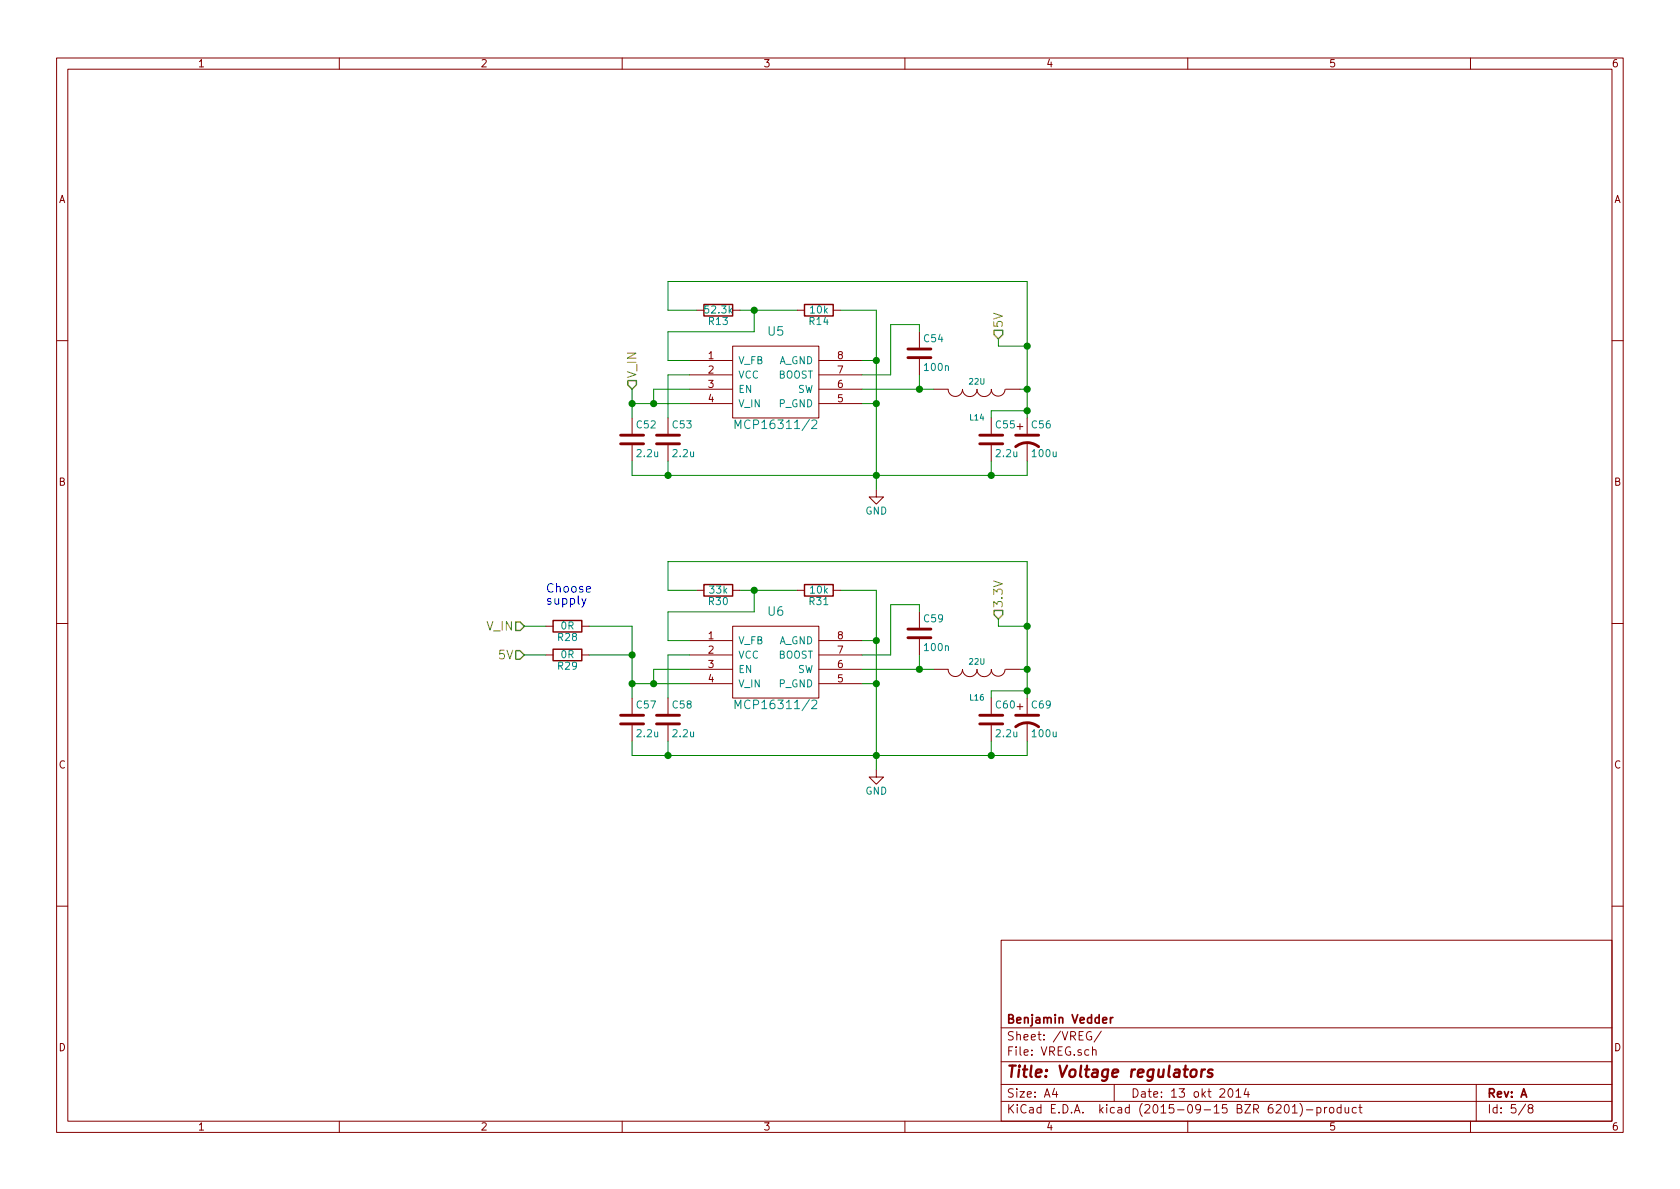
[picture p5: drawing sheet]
EESchema Schematic File Version 2
LIBS:RCCAR_IF_Board-rescue
LIBS:power
LIBS:device
LIBS:transistors
LIBS:conn
LIBS:linear
LIBS:regul
LIBS:74xx
LIBS:cmos4000
LIBS:adc-dac
LIBS:memory
LIBS:xilinx
LIBS:microcontrollers
LIBS:dsp
LIBS:microchip
LIBS:analog_switches
LIBS:motorola
LIBS:texas
LIBS:intel
LIBS:audio
LIBS:interface
LIBS:digital-audio
LIBS:philips
LIBS:display
LIBS:cypress
LIBS:siliconi
LIBS:opto
LIBS:atmel
LIBS:contrib
LIBS:valves
LIBS:crf_1
LIBS:dips-s
LIBS:RCCAR_IF_Board-cache
EELAYER 25 0
EELAYER END
$Descr A4 11693 8268
encoding utf-8
Sheet 5 8
Title "Voltage regulators"
Date "13 okt 2014"
Rev "A"
Comp "Benjamin Vedder"
Comment1 ""
Comment2 ""
Comment3 ""
Comment4 ""
$EndDescr
$Comp
L MCP16311/2 U5
U 1 1
P 5400 2650
F 0 "U5" H 5400 3000 60  0000 C CNN
F 1 "MCP16311/2" H 5400 2350 60  0000 C CNN
F 2 "Housings_SSOP:MSOP-8_3x3mm_Pitch0.65mm" H 5450 2650 60  0001 C CNN
F 3 "" H 5450 2650 60  0000 C CNN
	1    5400 2650
	1    0    0    -1  
$EndComp
$Comp
L INDUCTOR L14
U 1 1
P 6800 2700
F 0 "L14" V 7000 2700 40  0000 C CNN
F 1 "22U" V 6750 2700 40  0000 C CNN
F 2 "w_smd_inductors:inductor_smd_4.8x2.8mm" H 6800 2700 60  0001 C CNN
F 3 "" H 6800 2700 60  0000 C CNN
	1    6800 2700
	0    1    1    0   
$EndComp
Connection ~ 7150 2850
Wire Wire Line
	7150 2850 6900 2850
Wire Wire Line
	6900 2850 6900 2900
Connection ~ 6900 3300
Wire Wire Line
	6900 3300 6900 3200
Wire Wire Line
	7150 3300 7150 3200
Connection ~ 6100 3300
Wire Wire Line
	4400 3300 7150 3300
Wire Wire Line
	4650 2600 4650 2900
Wire Wire Line
	4800 2600 4650 2600
Connection ~ 5250 2150
Wire Wire Line
	5250 2300 5250 2150
Wire Wire Line
	4650 2300 5250 2300
Wire Wire Line
	4650 2300 4650 2500
Wire Wire Line
	4650 2500 4800 2500
Connection ~ 6100 2500
Wire Wire Line
	5850 2150 6100 2150
Connection ~ 6100 2800
Wire Wire Line
	6100 2800 6000 2800
Wire Wire Line
	6100 2150 6100 3400
Wire Wire Line
	6000 2500 6100 2500
Connection ~ 7150 2700
Wire Wire Line
	4650 2150 4850 2150
Wire Wire Line
	4650 1950 4650 2150
Wire Wire Line
	7150 1950 4650 1950
Wire Wire Line
	7150 1950 7150 2900
Wire Wire Line
	5150 2150 5550 2150
Wire Wire Line
	6400 2250 6400 2300
Wire Wire Line
	6200 2250 6400 2250
Wire Wire Line
	6200 2600 6200 2250
Wire Wire Line
	6000 2600 6200 2600
Wire Wire Line
	7100 2700 7150 2700
Connection ~ 6400 2700
Wire Wire Line
	6400 2600 6400 2700
Wire Wire Line
	6000 2700 6500 2700
Wire Wire Line
	4650 3200 4650 3300
Connection ~ 4650 3300
Wire Wire Line
	4400 3200 4400 3300
Wire Wire Line
	4400 2800 4800 2800
Wire Wire Line
	4400 2700 4400 2900
Connection ~ 4400 2800
Wire Wire Line
	6950 2350 6950 2400
Wire Wire Line
	6950 2400 7150 2400
Connection ~ 7150 2400
Text HLabel 4400 2700 1    60   Input ~ 0
V_IN
Text HLabel 6950 2350 1    60   Input ~ 0
5V
Wire Wire Line
	4800 2700 4550 2700
Wire Wire Line
	4550 2700 4550 2800
Connection ~ 4550 2800
Text HLabel 6950 4300 1    60   Input ~ 0
3.3V
$Comp
L C C52
U 1 1
P 4400 3050
F 0 "C52" H 4425 3150 50  0000 L CNN
F 1 "2.2u" H 4425 2950 50  0000 L CNN
F 2 "Capacitors_SMD:C_0603" H 4438 2900 30  0001 C CNN
F 3 "" H 4400 3050 60  0000 C CNN
	1    4400 3050
	1    0    0    -1  
$EndComp
$Comp
L C C53
U 1 1
P 4650 3050
F 0 "C53" H 4675 3150 50  0000 L CNN
F 1 "2.2u" H 4675 2950 50  0000 L CNN
F 2 "Capacitors_SMD:C_0603" H 4688 2900 30  0001 C CNN
F 3 "" H 4650 3050 60  0000 C CNN
	1    4650 3050
	1    0    0    -1  
$EndComp
$Comp
L C C55
U 1 1
P 6900 3050
F 0 "C55" H 6925 3150 50  0000 L CNN
F 1 "2.2u" H 6925 2950 50  0000 L CNN
F 2 "Capacitors_SMD:C_0603" H 6938 2900 30  0001 C CNN
F 3 "" H 6900 3050 60  0000 C CNN
	1    6900 3050
	1    0    0    -1  
$EndComp
$Comp
L CP1 C56
U 1 1
P 7150 3050
F 0 "C56" H 7175 3150 50  0000 L CNN
F 1 "100u" H 7175 2950 50  0000 L CNN
F 2 "Capacitors_Tantalum_SMD:TantalC_SizeB_EIA-3528_Wave" H 7150 3050 60  0001 C CNN
F 3 "" H 7150 3050 60  0000 C CNN
	1    7150 3050
	1    0    0    -1  
$EndComp
$Comp
L GND #PWR092
U 1 1
P 6100 3400
F 0 "#PWR092" H 6100 3150 50  0001 C CNN
F 1 "GND" H 6100 3250 50  0000 C CNN
F 2 "" H 6100 3400 60  0000 C CNN
F 3 "" H 6100 3400 60  0000 C CNN
	1    6100 3400
	1    0    0    -1  
$EndComp
$Comp
L C C54
U 1 1
P 6400 2450
F 0 "C54" H 6425 2550 50  0000 L CNN
F 1 "100n" H 6425 2350 50  0000 L CNN
F 2 "Capacitors_SMD:C_0603" H 6438 2300 30  0001 C CNN
F 3 "" H 6400 2450 60  0000 C CNN
	1    6400 2450
	1    0    0    -1  
$EndComp
$Comp
L R R14
U 1 1
P 5700 2150
F 0 "R14" V 5780 2150 50  0000 C CNN
F 1 "10k" V 5700 2150 50  0000 C CNN
F 2 "Resistors_SMD:R_0603" V 5630 2150 30  0001 C CNN
F 3 "" H 5700 2150 30  0000 C CNN
	1    5700 2150
	0    1    1    0   
$EndComp
$Comp
L R R13
U 1 1
P 5000 2150
F 0 "R13" V 5080 2150 50  0000 C CNN
F 1 "52.3k" V 5000 2150 50  0000 C CNN
F 2 "Resistors_SMD:R_0603" V 4930 2150 30  0001 C CNN
F 3 "" H 5000 2150 30  0000 C CNN
	1    5000 2150
	0    1    1    0   
$EndComp
$Comp
L MCP16311/2 U6
U 1 1
P 5400 4600
F 0 "U6" H 5400 4950 60  0000 C CNN
F 1 "MCP16311/2" H 5400 4300 60  0000 C CNN
F 2 "Housings_SSOP:MSOP-8_3x3mm_Pitch0.65mm" H 5450 4600 60  0001 C CNN
F 3 "" H 5450 4600 60  0000 C CNN
	1    5400 4600
	1    0    0    -1  
$EndComp
$Comp
L INDUCTOR L16
U 1 1
P 6800 4650
F 0 "L16" V 7000 4650 40  0000 C CNN
F 1 "22U" V 6750 4650 40  0000 C CNN
F 2 "w_smd_inductors:inductor_smd_4.8x2.8mm" H 6800 4650 60  0001 C CNN
F 3 "" H 6800 4650 60  0000 C CNN
	1    6800 4650
	0    1    1    0   
$EndComp
Connection ~ 7150 4800
Wire Wire Line
	7150 4800 6900 4800
Wire Wire Line
	6900 4800 6900 4850
Connection ~ 6900 5250
Wire Wire Line
	6900 5250 6900 5150
Wire Wire Line
	7150 5250 7150 5150
Connection ~ 6100 5250
Wire Wire Line
	4400 5250 7150 5250
Wire Wire Line
	4650 4550 4650 4850
Wire Wire Line
	4800 4550 4650 4550
Connection ~ 5250 4100
Wire Wire Line
	5250 4250 5250 4100
Wire Wire Line
	4650 4250 5250 4250
Wire Wire Line
	4650 4250 4650 4450
Wire Wire Line
	4650 4450 4800 4450
Connection ~ 6100 4450
Wire Wire Line
	5850 4100 6100 4100
Connection ~ 6100 4750
Wire Wire Line
	6100 4750 6000 4750
Wire Wire Line
	6100 4100 6100 5350
Wire Wire Line
	6000 4450 6100 4450
Connection ~ 7150 4650
Wire Wire Line
	4650 4100 4850 4100
Wire Wire Line
	4650 3900 4650 4100
Wire Wire Line
	7150 3900 4650 3900
Wire Wire Line
	7150 3900 7150 4850
Wire Wire Line
	5150 4100 5550 4100
Wire Wire Line
	6400 4200 6400 4250
Wire Wire Line
	6200 4200 6400 4200
Wire Wire Line
	6200 4550 6200 4200
Wire Wire Line
	6000 4550 6200 4550
Wire Wire Line
	7100 4650 7150 4650
Connection ~ 6400 4650
Wire Wire Line
	6400 4550 6400 4650
Wire Wire Line
	6000 4650 6500 4650
Wire Wire Line
	4650 5150 4650 5250
Connection ~ 4650 5250
Wire Wire Line
	4400 5150 4400 5250
Wire Wire Line
	4400 4750 4800 4750
Wire Wire Line
	4400 4350 4400 4850
Connection ~ 4400 4750
Wire Wire Line
	6950 4300 6950 4350
Wire Wire Line
	6950 4350 7150 4350
Connection ~ 7150 4350
Text HLabel 3650 4350 0    60   Input ~ 0
V_IN
Wire Wire Line
	4800 4650 4550 4650
Wire Wire Line
	4550 4650 4550 4750
Connection ~ 4550 4750
$Comp
L C C57
U 1 1
P 4400 5000
F 0 "C57" H 4425 5100 50  0000 L CNN
F 1 "2.2u" H 4425 4900 50  0000 L CNN
F 2 "Capacitors_SMD:C_0603" H 4438 4850 30  0001 C CNN
F 3 "" H 4400 5000 60  0000 C CNN
	1    4400 5000
	1    0    0    -1  
$EndComp
$Comp
L C C58
U 1 1
P 4650 5000
F 0 "C58" H 4675 5100 50  0000 L CNN
F 1 "2.2u" H 4675 4900 50  0000 L CNN
F 2 "Capacitors_SMD:C_0603" H 4688 4850 30  0001 C CNN
F 3 "" H 4650 5000 60  0000 C CNN
	1    4650 5000
	1    0    0    -1  
$EndComp
$Comp
L C C60
U 1 1
P 6900 5000
F 0 "C60" H 6925 5100 50  0000 L CNN
F 1 "2.2u" H 6925 4900 50  0000 L CNN
F 2 "Capacitors_SMD:C_0603" H 6938 4850 30  0001 C CNN
F 3 "" H 6900 5000 60  0000 C CNN
	1    6900 5000
	1    0    0    -1  
$EndComp
$Comp
L CP1 C69
U 1 1
P 7150 5000
F 0 "C69" H 7175 5100 50  0000 L CNN
F 1 "100u" H 7175 4900 50  0000 L CNN
F 2 "Capacitors_Tantalum_SMD:TantalC_SizeB_EIA-3528_Wave" H 7150 5000 60  0001 C CNN
F 3 "" H 7150 5000 60  0000 C CNN
	1    7150 5000
	1    0    0    -1  
$EndComp
$Comp
L GND #PWR093
U 1 1
P 6100 5350
F 0 "#PWR093" H 6100 5100 50  0001 C CNN
F 1 "GND" H 6100 5200 50  0000 C CNN
F 2 "" H 6100 5350 60  0000 C CNN
F 3 "" H 6100 5350 60  0000 C CNN
	1    6100 5350
	1    0    0    -1  
$EndComp
$Comp
L C C59
U 1 1
P 6400 4400
F 0 "C59" H 6425 4500 50  0000 L CNN
F 1 "100n" H 6425 4300 50  0000 L CNN
F 2 "Capacitors_SMD:C_0603" H 6438 4250 30  0001 C CNN
F 3 "" H 6400 4400 60  0000 C CNN
	1    6400 4400
	1    0    0    -1  
$EndComp
$Comp
L R R31
U 1 1
P 5700 4100
F 0 "R31" V 5780 4100 50  0000 C CNN
F 1 "10k" V 5700 4100 50  0000 C CNN
F 2 "Resistors_SMD:R_0603" V 5630 4100 30  0001 C CNN
F 3 "" H 5700 4100 30  0000 C CNN
	1    5700 4100
	0    1    1    0   
$EndComp
$Comp
L R R30
U 1 1
P 5000 4100
F 0 "R30" V 5080 4100 50  0000 C CNN
F 1 "33k" V 5000 4100 50  0000 C CNN
F 2 "Resistors_SMD:R_0603" V 4930 4100 30  0001 C CNN
F 3 "" H 5000 4100 30  0000 C CNN
	1    5000 4100
	0    1    1    0   
$EndComp
Text HLabel 3650 4550 0    60   Input ~ 0
5V
$Comp
L R R28
U 1 1
P 3950 4350
F 0 "R28" V 4030 4350 50  0000 C CNN
F 1 "0R" V 3950 4350 50  0000 C CNN
F 2 "Resistors_SMD:R_0603" V 3880 4350 30  0001 C CNN
F 3 "" H 3950 4350 30  0000 C CNN
	1    3950 4350
	0    1    1    0   
$EndComp
$Comp
L R R29
U 1 1
P 3950 4550
F 0 "R29" V 4030 4550 50  0000 C CNN
F 1 "0R" V 3950 4550 50  0000 C CNN
F 2 "Resistors_SMD:R_0603" V 3880 4550 30  0001 C CNN
F 3 "" H 3950 4550 30  0000 C CNN
	1    3950 4550
	0    1    1    0   
$EndComp
Wire Wire Line
	3650 4350 3800 4350
Wire Wire Line
	3650 4550 3800 4550
Wire Wire Line
	4100 4350 4400 4350
Wire Wire Line
	4100 4550 4400 4550
Connection ~ 4400 4550
Text Notes 3800 4200 0    60   ~ 0
Choose\nsupply
$EndSCHEMATC
